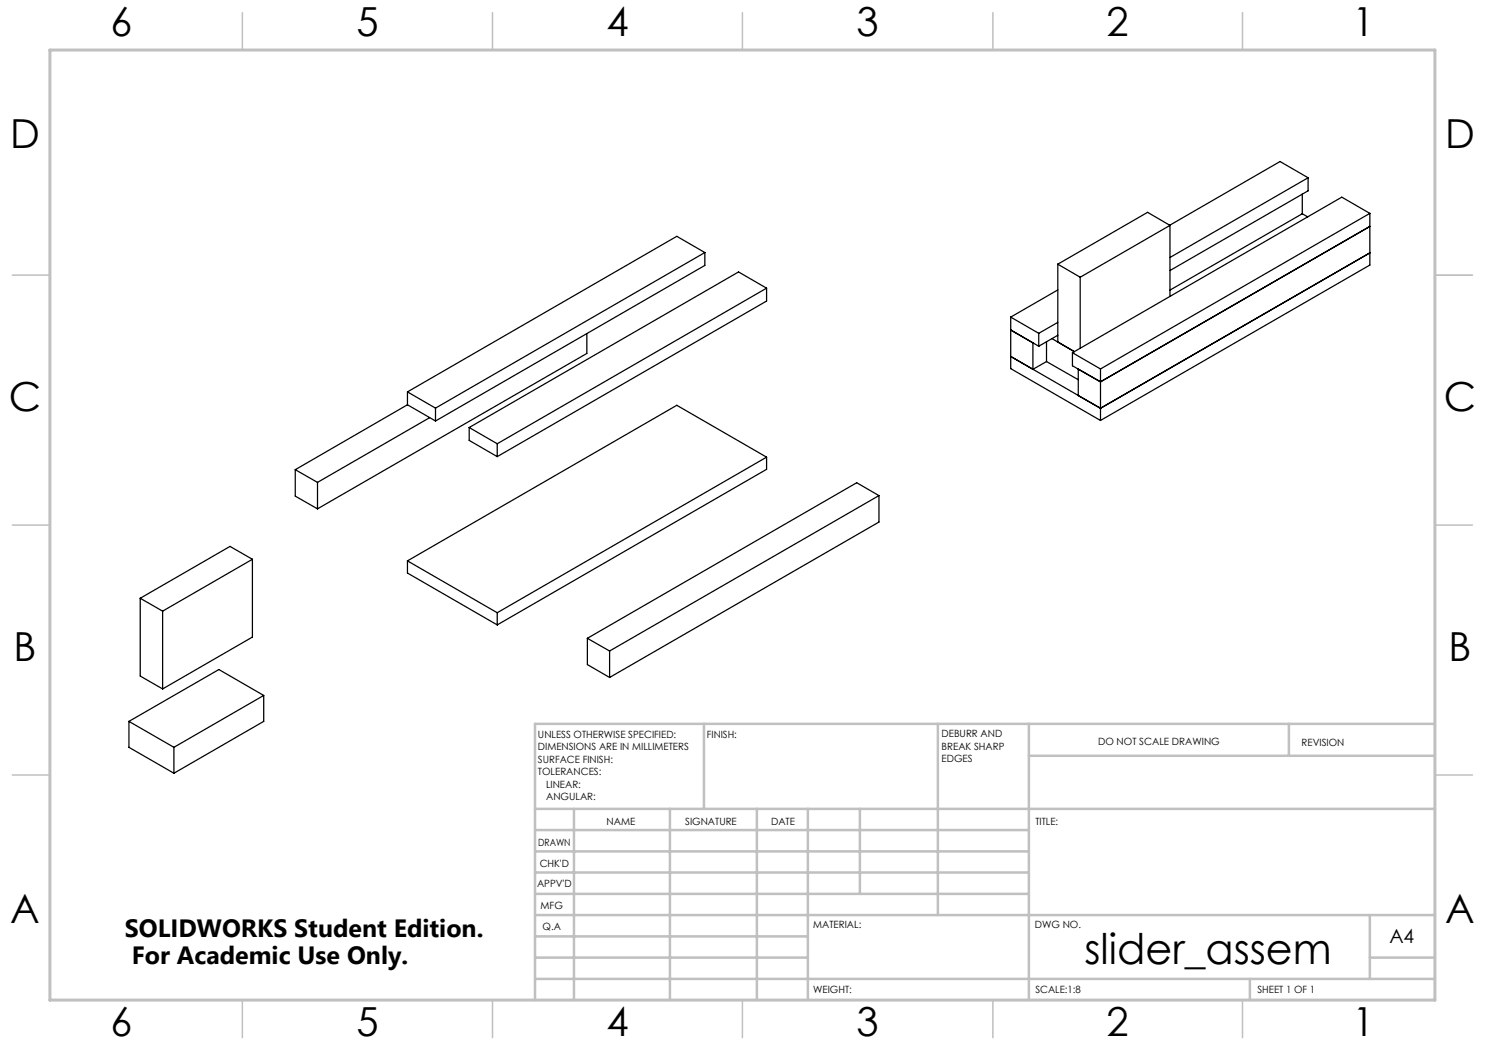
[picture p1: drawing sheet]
<svg xmlns="http://www.w3.org/2000/svg" width="297mm" height="210mm" viewBox="0 0 297 210" stroke-linecap="round" stroke-linejoin="round" font-family="sans-serif">
<path d="M287 55h7.5M287 144.8v55.2h-187.2" fill="none" stroke="#c0c0c0" stroke-width=".2"/>
<g fill="none" stroke="#c0c0c0" stroke-width=".5">
<path d="M140.8 144.8v17M187.6 144.8v38.2M205.8 144.8v55.2M205.8 151.2h81.2M257.8 144.8v6.4M287 144.8h-180v55.2M107 161.8h180M107 178.8h98.8M107 174.5h98.8M107 170.3h98.8M107 166h98.8M114.8 161.8v38.2"/>
<path d="M134 161.8v38.2M151.4 161.8v38.2M161.6 161.8v38.2M172 161.8v17M107 195.8h180M107 191.5h54.6M107 187.3h54.6M107 183h180M250 195.8v4.2M274 191.5h13M274 183v12.8"/>
</g>
<g fill="none" stroke="#c0c0c0" stroke-width=".3">
<path d="M48.5 2.5v7.5M98.5 2.5v7.5M148.5 2.5v7.5M198.6 2.5v7.5M248.5 2.5v7.5M2.5 55h7.5M287 55h7.5M2.5 105h7.5M287 105h7.5M2.5 155h7.5M287 155h7.5M48.5 200v7.5"/>
<path d="M98.5 200v7.5M148.5 200v7.5M198.6 200v7.5M248.5 200v7.5"/>
</g>
<path d="M10 10h277v190h-277z" fill="none" stroke="#c0c0c0" stroke-width=".6"/>
<g fill="none" stroke="#000" stroke-width=".25">
<path d="M260.5 38.8v3.9M261.6 35.6l-5.6-3.3-22 12.7M261.6 35.6l-27.6 15.9M261.6 35.6v2.6l-27.6 15.9M141 50.5l-5.6-3.2-53.9 31.1M141 50.5l-53.9 31.1M141 50.5v2.6l-53.9 31.1M153.3 57.6l-53.9 31.2M153.3 57.6l-5.6-3.2-53.9 31.1M153.3 57.6v2.6l-53.9 31.1M211.6 58l-9.5 5.4M211.6 52.8l4.4 2.6"/>
<path d="M211.6 52.8v15.6M216 55.4v14.3M234 45.1l-18 10.3M234 45.1v14.2M234 45.1l-4.5-2.6-17.9 10.3M260.5 42.7l-26.5 15.3M260.5 42.7l1 .7M274 42.7l-53.9 31.1M274 42.7l-5.6-3.3-53.9 31.1M274 45.3l-53.9 31.1-5.6-3.2v-2.7M274 42.7v10.3l-53.9 31.1M274 50.6l-53.9 31.1"/>
<path d="M81.5 78.4l5.6 3.2M81.5 78.4v2.6M117.4 66.7v4l-53.9 31.1M202.1 63.4l5.7 3.3M202.1 66l5.7 3.2M202.1 63.4v10.3l18 10.4M202.1 71.3l18 10.4M206.6 68.6v5.3l2.7-1.6M207.8 66.7v2.5M209.3 72.3l6.4 3.6M209.3 68.4v3.9M210.4 67.7l4.5 2.6"/>
<path d="M211.6 64.5l-3.8 2.2M211.6 67.1l-3.8 2.1M214.5 70.5l5.6 3.3M215.7 73.8v5.3l4.4 2.6M220.1 73.8v10.3M59.1 93.9l4.4 2.6M59.1 93.9v5.3l4.4 2.6M63.5 96.5v5.3M81.5 81l5.6 3.2M81.5 81l-22.4 12.9M85.9 83.5l-22.4 13M87.1 81.6v2.6"/>
<path d="M93.8 85.5l5.6 3.3M93.8 85.5v2.6l5.6 3.2M99.4 88.8v2.5M153.3 91.4v2.5l-53.9 31.1M153.3 91.4l-53.9 31.1M153.3 91.4l-17.9-10.3-53.9 31.1M175.8 99.1l-53.9 31.1M175.8 99.1l-4.5-2.6-53.8 31.2M175.8 99.1v5.3l-53.9 31.1M28 119.7l4.5 2.5M28 119.7v15.5l4.5 2.6M50.5 111.9v15.5l-18 10.4"/>
<path d="M50.5 111.9l-18 10.3M50.5 111.9l-4.5-2.6-18 10.4M81.5 112.2v2.4l17.9 10.4M81.5 112.2l17.9 10.3M32.5 122.2v15.6M52.7 139.1l-17.9 10.4M52.7 139.1l-8.9-5.2-18 10.4M52.7 139.1v5.2l-17.9 10.3M99.4 122.5v2.5M117.5 127.7l4.4 2.5M117.5 127.7v5.2l4.4 2.6M121.9 130.2v5.3"/>
<path d="M25.8 144.3l9 5.2M25.8 144.3v5.2l9 5.1M34.8 149.5v5.1"/>
</g>
<text font-size="8.5" x="216.9" y="192.7">slider_assem</text>
<g font-size="8">
<text x="22.1" y="7.1">6</text>
<text x="71.3" y="7.2">5</text>
<text x="121.3" y="7.2">4</text>
<text x="171.3" y="7.2">3</text>
<text x="221.3" y="7.2">2</text>
<text x="270.5" y="7.2">1</text>
<text x="2" y="29.6">D</text>
<text x="289" y="29.7">D</text>
<text x="1.8" y="82.1">C</text>
<text x="288.8" y="82.1">C</text>
<text x="2.7" y="132.1">B</text>
<text x="289.7" y="132.2">B</text>
<text x="2" y="184.6">A</text>
<text x="289" y="184.7">A</text>
<text x="22.1" y="207.1">6</text>
<text x="71.3" y="207.2">5</text>
<text x="121.3" y="207.2">4</text>
<text x="171.3" y="207.2">3</text>
<text x="221.3" y="207.2">2</text>
<text x="270.5" y="207.2">1</text>
</g>
<g font-size="5">
<text x="25" y="187.4">SOLIDWORKS Student Edition.</text>
<text x="26.4" y="192.9">For Academic Use Only.</text>
</g>
<text font-size="3.9" x="277.9" y="188.5">A4</text>
<g font-size="2">
<text x="107.6" y="147.6">UNLESS OTHERWISE SPECIFIED:</text>
<text x="141.4" y="147.6">FINISH:</text>
<text x="188.3" y="147.5">DEBURR AND</text>
<text x="188.3" y="150">BREAK SHARP</text>
<text x="219.6" y="149">DO NOT SCALE DRAWING</text>
<text x="260.3" y="149.2">REVISION</text>
<text x="107.6" y="150.1">DIMENSIONS ARE IN MILLIMETERS</text>
<text x="107.6" y="152.6">SURFACE FINISH:</text>
<text x="107.6" y="155.1">TOLERANCES:</text>
<text x="188.3" y="152.5">EDGES</text>
<text x="109.2" y="157.6">LINEAR:</text>
<text x="109.2" y="160.1">ANGULAR:</text>
<text x="121.3" y="165">NAME</text>
<text x="137" y="164.9">SIGNATURE</text>
<text x="154.2" y="164.9">DATE</text>
<text x="207.1" y="164.9">TITLE:</text>
<text x="107.6" y="169.1">DRAWN</text>
<text x="107.9" y="173.3">CHK'D</text>
<text x="107.4" y="177.4">APPV'D</text>
<text x="108.1" y="181.8">MFG</text>
<text x="108.5" y="186">Q.A</text>
<text x="162.6" y="185.5">MATERIAL:</text>
<text x="207" y="185.5">DWG NO.</text>
<text x="162.6" y="198.5">WEIGHT:</text>
<text x="207.1" y="198.6">SCALE:1:8</text>
<text x="251.5" y="198.6">SHEET 1 OF 1</text>
</g>
</svg>
